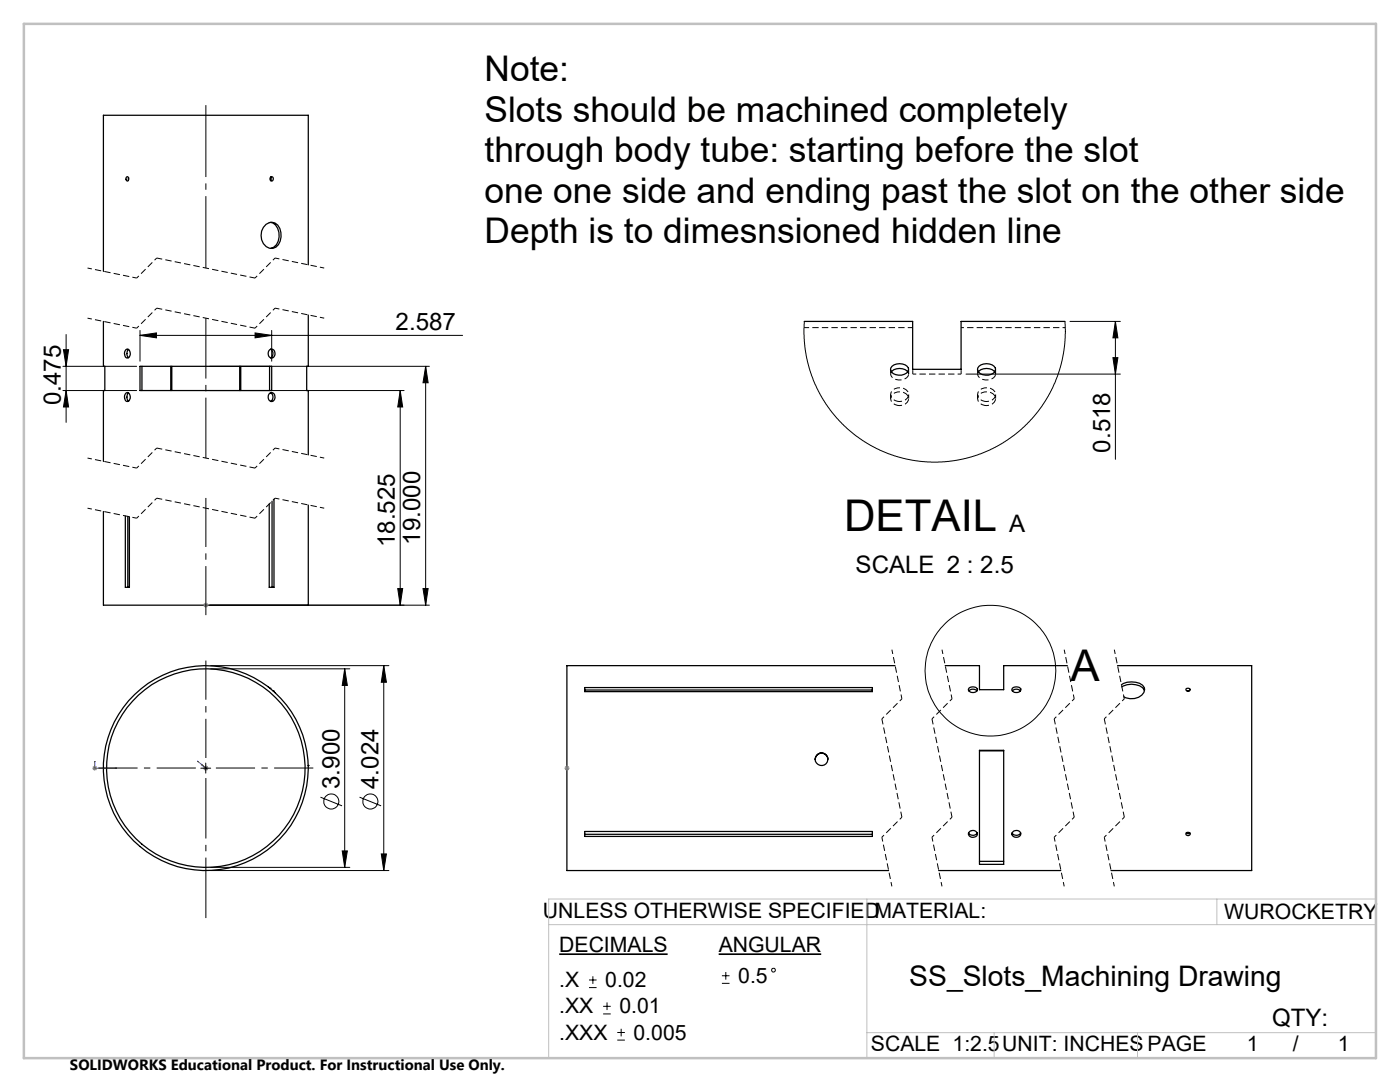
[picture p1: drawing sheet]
<svg xmlns="http://www.w3.org/2000/svg" width="279mm" height="216mm" viewBox="0 0 279 216" stroke-linecap="round" stroke-linejoin="round" font-family="sans-serif">
<g fill="none" stroke="#000" stroke-width=".25">
<path d="M25.3 35.3a.39 .39 0 0 1 .4 .4 .39 .39 0 0 1-.4 .4l-.2-.4zM25.6 35.5v.4M53.9 35.4a.36 .36 0 0 1 .5 0 .36 .36 0 0 1 0 .5 .36 .36 0 0 1-.5 0zM54 35.3l.1 .3-.1 .4M53.1 44.8a1.69 1.69 0 0 1 2.7 .8 3.3 3.3 0 0 1-.7 3.7 2.13 2.13 0 0 1-3-2.3l.1-.9 .4-.7zM54 44.4a2.12 2.12 0 0 1 1.7 2 2.74 2.74 0 0 1-1.6 3.2M61.5 52.8v-29.8h-40.9v31.2M20.6 64.1v9h.3v4.8h-.3v14.2M25.1 69.8a.59 .59 0 0 1 .7 0 .59 .59 0 0 1 .2 .6v.4a.58 .58 0 0 1-.6 .6 .58 .58 0 0 1-.5-.7v-.5zM25.1 78.5a.59 .59 0 0 1 .7 0 .59 .59 0 0 1 .2 .6v.3a.58 .58 0 0 1-.6 .7 .58 .58 0 0 1-.5-.7v-.5zM25.6 69.7a1.2 1.2 0 0 0 0 1.7M25.6 78.4a1.2 1.2 0 0 0 0 1.6"/>
<path d="M27.9 73.1h26.3v4.8h-26.3zM28.3 73.1v4.8M34.1 73.1v4.8M34.3 73.1v4.8M47.8 73.1v4.8M48 73.1v4.8M53.8 73.1v4.8M53.8 69.8a.79 .79 0 0 1 1 .2 .79 .79 0 0 1 0 .9 .68 .68 0 0 1-.8 .5 .68 .68 0 0 1-.5-.8zM53.8 78.5a.79 .79 0 0 1 1 .2 .79 .79 0 0 1 0 .9 .68 .68 0 0 1-.8 .5 .68 .68 0 0 1-.5-.9zM54 69.7a.99 .99 0 0 1 0 1.7M54 78.4a.99 .99 0 0 1 0 1.7M61.5 62.9v10.2h-.3v4.8h.3v12.9"/>
<path d="M160.5 64.1h21.6v9.6h9.7v-9.6h20.7M177.9 74.2a2.3 2.3 0 0 1 3.3 0M178 73.1a2.3 2.3 0 0 1 3.3 .3 1.47 1.47 0 0 1-2 1.5 1.39 1.39 0 0 1-1.5-1.5zM195.3 74.2a2.26 2.26 0 0 1 3.2 0M195.4 73.1a2.3 2.3 0 0 1 3.2 .3 1.47 1.47 0 0 1-1.9 1.5 1.39 1.39 0 0 1-1.6-1.5zM54.7 99.6v17.6h-1v-16.6M25 103v14.2h.8v-14.1M25.5 103v14.2M54.3 100v17.2M61.5 100.8v20h-40.9v-18.7M53.5 137v.1M53.9 137.3h.1"/>
<path d="M54.5 137.9h.1M54.9 138.2h.1M116.7 137.2h57.4v.8h-57.4zM116.7 137.7h57.4M178.6 132.8h-65.5v40.9h64.2M188.6 132.8h6.9v4.8h4.8v-4.8h12.7M193.4 137.9a1.11 1.11 0 0 1 1.6 0M193.4 137.3a1.06 1.06 0 0 1 1.7 .3 .93 .93 0 0 1-1 .6 .93 .93 0 0 1-.8-.7zM202 137.9a1.07 1.07 0 0 1 1.6 0M202.1 137.3a1.06 1.06 0 0 1 1.6 .3 .93 .93 0 0 1-.9 .6 .93 .93 0 0 1-.8-.7zM223 132.8h26.8v40.9h-28.1M223.8 136.6a3.9 3.9 0 0 1 4.2 .1 1.28 1.28 0 0 1-.1 2 3.2 3.2 0 0 1-3.6 .3"/>
<path d="M223.9 137.1a3.8 3.8 0 0 1 4.1 .1l.4 .6M236.7 137.4a.41 .41 0 0 1 .5-.1 .41 .41 0 0 1 .3 .5 .43 .43 0 0 1-.5 .1 .43 .43 0 0 1-.3-.5zM236.9 137.9h.4M61.5 152.8h.1M162.7 151.6a1.25 1.25 0 0 1 1.3-1.3 1.25 1.25 0 0 1 1.2 1.3M195.5 149.7h4.8v22.8h-4.8zM195.5 149.8h4.8M116.7 165.9h57.4v1h-57.4zM116.7 166.5h57.4M187.3 173.7h24.4M193.3 166.2a1.02 1.02 0 0 0 1.7 0M193.5 166a.87 .87 0 0 1 1-.2 .87 .87 0 0 1 .5 .9 .91 .91 0 0 1-1.1 .4 .91 .91 0 0 1-.6-.9z"/>
<path d="M195.5 171.9h4.8M202 166.2a1.02 1.02 0 0 0 1.7 0M202.1 166a.88 .88 0 0 1 1-.3 .88 .88 0 0 1 .6 .9 .88 .88 0 0 1-1 .5 .88 .88 0 0 1-.7-.9zM236.7 166.2l.4 .1 .4-.1M236.8 166.2a.39 .39 0 0 1 .5-.1 .39 .39 0 0 1 .1 .5 .39 .39 0 0 1-.5 .1 .39 .39 0 0 1-.1-.5z"/>
<circle cx="41.1" cy="153.3" r="19.8"/>
<circle cx="41.1" cy="153.3" r="20.4"/>
<circle cx="164" cy="151.5" r="1.26"/>
</g>
<g fill="none" stroke="#000" stroke-width=".2" stroke-dasharray="1.3 .6" stroke-dashoffset=".4" stroke-linecap="butt">
<path d="M27.3 55.5l-9.8-2M64.7 53.5l-9.8-2M27.3 65.5l-9.8-2M64.7 63.5l-9.8-2M177.7 78.7v.8M181.3 79.5v-.8M195.1 78.7v.8M198.7 79.5v-.8M27.3 93.4l-9.8-2M64.7 91.4l-9.8-2M179.2 80.9a1.7 1.7 0 0 0 2.1-1.5 1.98 1.98 0 0 0-3.5-.3 1.37 1.37 0 0 0 1.4 1.8M179.2 80.1a1.7 1.7 0 0 0 2.1-1.5 1.98 1.98 0 0 0-3.5-.3 1.37 1.37 0 0 0 1.4 1.8"/>
<path d="M196.5 80.9a1.7 1.7 0 0 0 2.2-1.5 1.98 1.98 0 0 0-3.5-.3 1.37 1.37 0 0 0 1.3 1.8M196.5 80.1a1.7 1.7 0 0 0 2.2-1.5 1.98 1.98 0 0 0-3.5-.3 1.37 1.37 0 0 0 1.3 1.8M27.3 103.4l-9.8-2M64.7 101.4l-9.8-2M178 129.6l2 9.8M188 129.6l2 9.8M212.4 129.6l2 9.8M222.4 129.6l2 9.8M176 167.1l2 9.8M186 167.1l2 9.8M210.4 167.1l2 9.8M220.4 167.1l2 9.8"/>
</g>
<path d="M182.2 74.6h9.6" fill="none" stroke="#000" stroke-width=".2" stroke-dasharray="1.3 .6" stroke-dashoffset=".6" stroke-linecap="butt"/>
<path d="M181.3 74.6a1.96 1.96 0 0 1-3 .9 .85 .85 0 0 1-.4-1.3M198.7 74.6a1.96 1.96 0 0 1-3.1 .9 .85 .85 0 0 1-.3-1.3" fill="none" stroke="#000" stroke-width=".2" stroke-dasharray="1.3 .6" stroke-dashoffset="-.1" stroke-linecap="butt"/>
<path d="M181.2 74.2l.1 .4M198.5 74.2l.2 .4" fill="none" stroke="#000" stroke-width=".2" stroke-dasharray="1.3 .6" stroke-linecap="butt"/>
<path d="M177.7 73.7v.9M181.3 74.6v-.9M182.2 74.6v-.9M191.8 74.6v-.9M195.1 73.7v.9M198.7 74.6v-.9" fill="none" stroke="#000" stroke-width=".2" stroke-dasharray="1.3 .6" stroke-dashoffset=".5" stroke-linecap="butt"/>
<path d="M182.2 65.4h-21.7" fill="none" stroke="#000" stroke-width=".2" stroke-dasharray="1.3 .6" stroke-dashoffset=".3" stroke-linecap="butt"/>
<g fill="none" stroke="#000" stroke-width=".2" stroke-dasharray="1.3 .6" stroke-dashoffset=".7" stroke-linecap="butt">
<path d="M31.3 51.5l-4 4M54.9 51.5l-4 4M31.3 61.5l-4 4M54.9 61.5l-4 4M212.6 65.4h-20.8M31.3 99.4l-4 4M31.3 89.4l-4 4M54.9 99.4l-4 4M54.9 89.4l-4 4M180 139.4l-4 4M190 139.4l-4 4M214.4 139.4l-4 4"/>
<path d="M224.4 139.4l-4 4M180 163.1l-4 4M190 163.1l-4 4M214.4 163.1l-4 4M224.4 163.1l-4 4"/>
</g>
<g fill="none" stroke="#000" stroke-width=".2">
<path d="M12.6 77.9h14.7M12.6 73.1h14.7M12.7 69.8h1l-.5 3.3zM13.2 66.7v17.6M13.2 77.9l.5 3.3h-1zM27.9 66.9l3.3-.5v1zM27.9 65.9v6.2M27.9 66.9h64.4M41.8 77.9h38.8M41.8 73.1h43.9M50.9 66.4l3.3 .5-3.3 .5zM54.2 65.9v6.2"/>
<path d="M79.9 77.9l.5 3.3h-1zM79.9 77.9v42.9M84.9 73.1v47.7M84.9 73.1l.5 3.3h-1zM160.5 64.1l-.1 2.6 .3 3.1 .4 2.4 .8 2.6 .8 1.9 1.3 2.7 1.7 2.4 1.2 1.6 2.1 2 2 1.7 2.7 1.8 1.9 .9 2.4 1 2.8 .8 2.4 .4 2.6 .2 2.8-.1 2.3-.2 2.6-.6 2.3-.8 2.2-1 2.5-1.3 2.6-1.9 2.2-2.1 1.8-2 1.7-2.4 1.3-2.4 1-2.4 .7-2.5 .5-2.5 .3-3.4-.1-2.5M192.8 74.6h30.8M213.5 64.1h10.1M222.1 71.4h1l-.5 3.2zM222.6 64.1l.5 3.3h-1zM222.6 64.1v27.6M79.4 117.4h1l-.5 3.4zM84.4 117.4h1l-.5 3.4z"/>
<path d="M41.8 120.8h43.9M42.1 133.5h27.7M42.1 132.8h35.5M68.8 133.5l.5 3.3h-1zM68.8 133.5v39.6M76.6 132.8v40.9M76.6 132.8l.5 3.3h-1zM40.1 153.3h2M41.1 152.3v2M64 159.1l4.3 1.7M71.8 159.1l4.3 1.7M42.1 173.1h27.7"/>
<path d="M42.1 173.7h35.5M68.3 169.8h1l-.5 3.3zM76.1 170.4h1l-.5 3.3zM117.5 197.1h1.6M117.5 195.5h1.6M118.3 194.8v1.5M144.1 196.2h1.5M144.1 194.7h1.5M144.9 194v1.5M120.4 202.3h1.5M120.4 200.8h1.5M121.1 200v1.5"/>
<path d="M123.2 207.5h1.5M123.2 206h1.5M124 205.3v1.5"/>
<circle cx="197.7" cy="133.8" r="13"/>
<circle cx="66.1" cy="159.9" r="1.51"/>
<circle cx="73.9" cy="159.9" r="1.51"/>
<circle cx="154.3" cy="193.6" r=".38"/>
</g>
<path d="M111.6 190.4h21.6M143.4 190.4h20.5" fill="none" stroke="#000" stroke-width=".33"/>
<g fill="none" stroke="#808080" stroke-width=".2">
<path d="M40.6 120.8h1M40.7 120.4l.7 .7M41.1 120.3v.9M41.4 120.4l-.7 .7M18.4 153.3h1M18.6 152.9l.7 .7M18.9 152.8v1M19.3 152.9l-.7 .7M40.6 153.3h1M40.7 152.9l.7 .7M41.1 152.8v1M41.4 152.9l-.7 .7"/>
<path d="M112.6 153.3h1.1M112.8 152.9l.7 .7M113.1 152.8v1M113.5 152.9l-.7 .7"/>
</g>
<path d="M18.9 151.9l.1 .1zM18.9 151.9v1.4h4.4M23 153.2l.3 .1zM39.4 151.9l.2 .1-.2-.1M39.4 151.9l1.7 1.4M40.3 152.6l.3 .3-.3-.3M40.3 152.6l.8 .7M41 153.2l.2 .2zM41.1 153.3h.1" fill="none" stroke="#00f" stroke-width=".2"/>
<path d="M41.1 99.4v23.3" fill="none" stroke="#000" stroke-width=".2" stroke-dasharray="15.2 1.3 1.3 1.3" stroke-dashoffset="5.5" stroke-linecap="butt"/>
<path d="M41.1 63.5v27.9M41.1 155.2v28" fill="none" stroke="#000" stroke-width=".2" stroke-dasharray="15.2 1.3 1.3 1.3" stroke-dashoffset="3.2" stroke-linecap="butt"/>
<path d="M41.1 21v32.5" fill="none" stroke="#000" stroke-width=".2" stroke-dasharray="15.2 1.3 1.3 1.3" stroke-dashoffset=".9" stroke-linecap="butt"/>
<path d="M50.9 55.5l-19.6-4M50.9 65.5l-19.6-4M50.9 93.4l-19.6-4M50.9 103.4l-19.6-4M176 143.4l4 19.7M186 143.4l4 19.7M210.4 143.4l4 19.7M220.4 143.4l4 19.7" fill="none" stroke="#000" stroke-width=".2" stroke-dasharray="1.3 .6" stroke-dashoffset=".1" stroke-linecap="butt"/>
<path d="M39.1 153.2h-19.5M41.1 151.2v-19.4M43.1 153.2h19.4" fill="none" stroke="#000" stroke-width=".2" stroke-dasharray="15.2 1.3 1.3 1.3" stroke-dashoffset="7.4" stroke-linecap="butt"/>
<path d="M173 179.4v31.7M242.9 179.4v5.1M274.6 179.4h-165.1v31.7M109.5 184.5h165.1M173 206.1h101.6M198.4 206.1v5M227 206.1v5" fill="none" stroke="#c0c0c0" stroke-width=".2"/>
<path d="M4.8 4.8h269.8v206.3h-269.8z" fill="none" stroke="#c0c0c0" stroke-width=".5"/>
<g fill="#00f">
<path d="M39.4 151.9l.2 .1z"/>
<path d="M40.3 152.6l.3 .3zM41 153.2l.2 .2zM18.9 151.9l.1 .1zM23 153.2l.3 .1z"/>
</g>
<g fill="#000">
<path d="M13.2 77.9l.5 3.3h-1zM12.7 69.8h1l-.5 3.3z"/>
<path d="M27.9 66.9l3.3-.5v1zM50.9 66.4l3.3 .5-3.3 .5z"/>
<path d="M84.9 73.1l.5 3.3h-1zM84.4 117.4h1l-.5 3.4z"/>
<path d="M222.1 71.4h1l-.5 3.2zM222.6 64.1l.5 3.3h-1z"/>
<path d="M68.8 133.5l.5 3.3h-1zM68.3 169.8h1l-.5 3.3zM76.6 132.8l.5 3.3h-1zM76.1 170.4h1l-.5 3.3z"/>
<path d="M79.4 117.4h1l-.5 3.4zM79.9 77.9l.5 3.3h-1z"/>
</g>
<g font-size="8.7">
<text x="168.5" y="106">DETAIL</text>
<text x="213.6" y="136">A</text>
</g>
<g font-size="7.1">
<text x="96.7" y="16.2">Note:</text>
<text x="96.7" y="24.3">Slots should be machined completely</text>
<text x="96.7" y="32.4">through body tube: starting before the slot</text>
<text x="96.7" y="40.4">one one side and ending past the slot on the other side</text>
<text x="96.7" y="48.5">Depth is to dimesnsioned hidden line</text>
</g>
<text font-size="5.6" x="181.5" y="196.6">SS_Slots_Machining Drawing</text>
<g font-size="4.8">
<text x="79" y="65.8">2.587</text>
<text x="12.1" y="80.9" transform="rotate(-90 12.1 80.9)">0.475</text>
<text x="221.5" y="90.3" transform="rotate(-90 221.5 90.3)">0.518</text>
<text x="201.4" y="106.1">A</text>
<text x="78.8" y="109.2" transform="rotate(-90 78.8 109.2)">18.525</text>
<text x="83.9" y="108.7" transform="rotate(-90 83.9 108.7)">19.000</text>
<text x="170.8" y="114.3">SCALE 2 : 2.5</text>
<text x="67.7" y="157.4" transform="rotate(-90 67.7 157.4)">3.900</text>
<text x="75.5" y="157.4" transform="rotate(-90 75.5 157.4)">4.024</text>
<text x="253.9" y="204.7">QTY:</text>
</g>
<g font-size="4.2">
<text x="108.4" y="183.2">UNLESS OTHERWISE SPECIFIEDMATERIAL:</text>
<text x="244.3" y="183.3">WUROCKETRY</text>
<text x="111.6" y="189.9">DECIMALS</text>
<text x="143.4" y="189.9">ANGULAR</text>
<text x="111.6" y="197">.X</text>
<text x="120.8" y="197">0.02</text>
<text x="147.3" y="196.1">0.5</text>
<text x="111.6" y="202.2">.XX</text>
<text x="123.6" y="202.2">0.01</text>
<text x="111.6" y="207.4">.XXX</text>
<text x="126.4" y="207.4">0.005</text>
<text x="173.8" y="209.8">SCALE 1:2.5</text>
<text x="200" y="209.8">UNIT: INCHES</text>
<text x="229" y="209.8">PAGE</text>
<text x="248.8" y="209.8">1</text>
<text x="258" y="209.8">/</text>
<text x="267" y="209.8">1</text>
</g>
<text font-size="3" x="14" y="213.5">SOLIDWORKS Educational Product. For Instructional Use Only.</text>
</svg>
